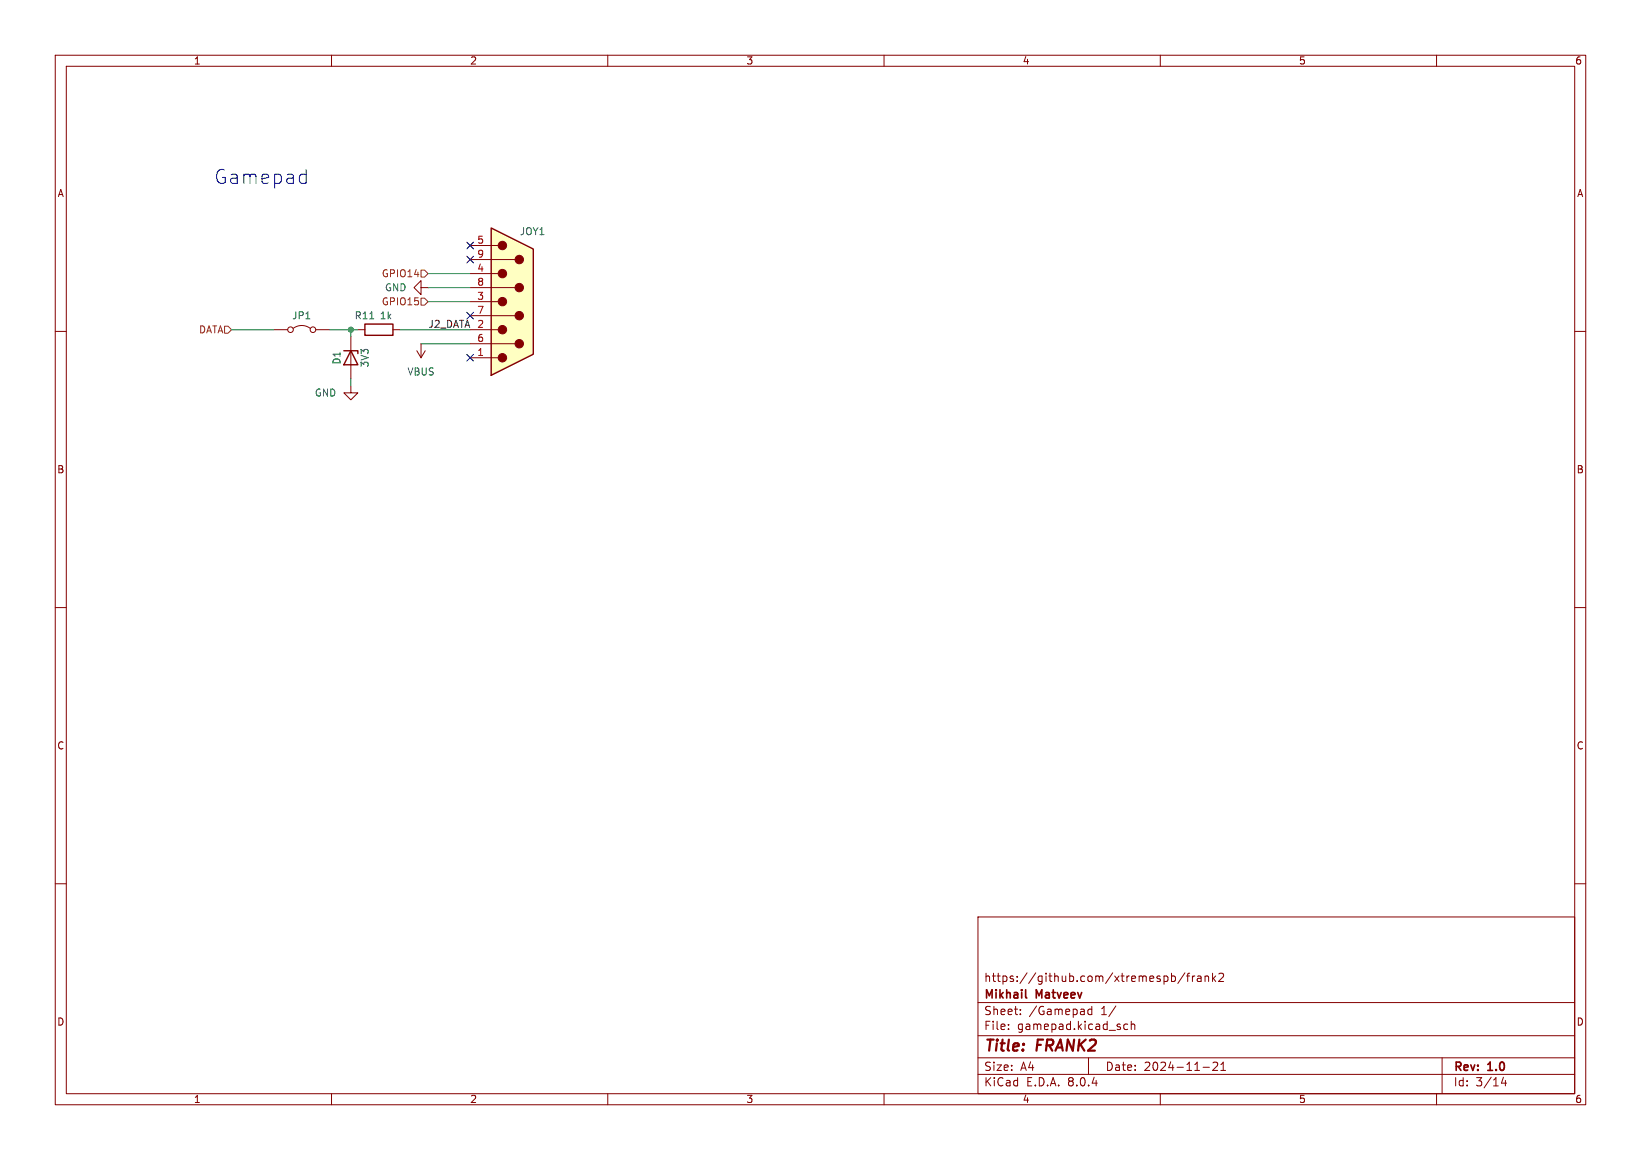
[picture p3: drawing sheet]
<svg xmlns="http://www.w3.org/2000/svg" width="297mm" height="210mm" viewBox="0 0 297 210" stroke-linecap="round" stroke-linejoin="round" font-family="sans-serif">
<g fill="none" stroke="#840000" stroke-width=".18">
<path d="M10 10h277v190h-277zM12 12h273v186h-273zM60 10v2M110 10v2M160 10v2M210 10v2M260 10v2M10 60h2M49.5 59.7h2.6M53.1 59.4a2.54 2.54 0 0 1 3 0M57.1 59.7h2.6M64.8 59.7h1.2"/>
<path d="M71.1 59.7h1.3M285 60h2M63.5 69.9v1.2h1.3l-1.3 1.3-1.3-1.3h1.3M63.5 61v7.6M10 110h2M285 110h2M10 160h2M285 160h2M177 166h108v32h-108zM212 176.2v1.5M212 176.8l.5-.1 .2 .3v.4l-.1 .2h-.6M214.5 176.1l-1.3 2"/>
<path d="M214.7 176.7h.6M215.3 176.2l-.3 .2v1.3M215.8 176.7v1M216.2 176.7l-.2 .1-.2 .2M216.7 176.8h.6l.1 .9M217.4 177.1h-.5a.29 .29 0 0 0-.2 .3 .29 .29 0 0 0 .2 .3l.5-.1M218.1 176.8l.2-.1 .4 .1v.9M218.1 176.7v1M219.5 176.2v1.5M219.6 177.1l.4 .6M220 176.7l-.5 .6M220.6 176.3l.6-.1 .2 .1 .1 .3-1 1.1h1"/>
<path d="M60 198v2M110 198v2M160 198v2M177 194.5h108M177 191.5h108M177 187.5h108M177 181.5h108M182.5 186.3v.1M182.5 185.5v.1M184.7 183.6v.1M184.7 182.8v.1M197 191.5v3"/>
<path d="M197.6 182.2v1.5M197.6 182.8l-.4-.1-.3 .3v.4l.1 .2h.6M202 182.1l-1.3 2M204.1 185.5l-.4-.1-.3 .3v.4l.1 .2h.6M204.7 185.5l.3-.1 .3 .1 .1 .9M204.7 184.9v1.5M210 198v2M217.7 193.2h1.2M219.5 192.4l.6-.1 .2 .1 .1 .3-.9 1.1h.9M221 193.8h.8M221 192.7l.4-.4v1.5M260 198v2"/>
<path d="M261 191.5v6.5M272.1 195l-.4 1.1h1M272.5 195.6v1"/>
<circle cx="52.6" cy="59.7" r=".51"/>
<circle cx="56.6" cy="59.7" r=".51"/>
</g>
<path d="M185.6 180.5l.2 .2" fill="none" stroke="#840000" stroke-width=".3"/>
<path d="M66 58.7h5.1v2h-5.1zM62.2 63.5h2.6v.5M63.5 63.5l1.3 2.5h-2.6z" fill="none" stroke="#840000" stroke-width=".25"/>
<path d="M66.9 57.7h.7" fill="none" stroke="#006464" stroke-width=".18"/>
<path d="M88.9 41.3l7.6 3.8v19l-7.6 3.8z" fill="#ffffc2"/>
<g fill="#840000" stroke="#840000" stroke-width=".18">
<circle cx="90.9" cy="64.8" r=".76"/>
<circle cx="90.9" cy="59.7" r=".76"/>
<circle cx="90.9" cy="54.6" r=".76"/>
<circle cx="90.9" cy="49.5" r=".76"/>
<circle cx="90.9" cy="44.4" r=".76"/>
<circle cx="94" cy="62.2" r=".76"/>
<circle cx="94" cy="57.1" r=".76"/>
<circle cx="94" cy="52.1" r=".76"/>
<circle cx="94" cy="47" r=".76"/>
</g>
<g fill="none" stroke="#840000" stroke-width=".18">
<path d="M76.2 52.1v-1.3l-1.3 1.3 1.3 1.2v-1.2h1.3M77.5 52.1h.1M85.1 59.7h5.1M85.1 57.2h8.1M85.1 54.6h5.1M85.1 52.1h8.1M85.1 49.5h5.1M85.1 47h8.1M85.1 44.5h5.1M75.4 63.5l.8 1.3M76.2 62.2h.1M76.2 62.2v2.6"/>
<path d="M77 63.5l-.8 1.3M85.1 64.8h5.1M85.1 62.2h8.1"/>
</g>
<path d="M88.9 41.3l7.6 3.8v19l-7.6 3.8z" fill="none" stroke="#840000" stroke-width=".25"/>
<path d="M40.6 59.1h.7l.6 .6-.6 .6h-.7zM76.2 48.9h.6l.7 .6-.7 .7h-.6zM76.2 54h.6l.7 .6-.7 .6h-.6z" fill="none" stroke="#725600" stroke-width=".18"/>
<path d="M55.2 31.5l.2 .1M55.4 30.7v2.5M55.4 33.1l-.2 .1" fill="none" stroke="#0000c2" stroke-width=".18"/>
<path d="M41.9 59.7h7.6M59.7 59.7h5.1M63.5 59.7v1.3M72.4 59.7h12.7M77.5 49.5h7.6M77.5 52.1h7.6M77.5 54.6h7.6M63.5 68.6v1.3M76.2 62.2h8.9" fill="none" stroke="#009600" stroke-width=".18"/>
<path d="M84.5 46.4l1.2 1.2M84.5 43.8l1.2 1.3M84.5 56.5l1.2 1.3M85.7 46.4l-1.2 1.2M85.7 43.8l-1.2 1.3M85.7 56.5l-1.2 1.3M84.5 64.2l1.2 1.2M85.7 64.2l-1.2 1.2" fill="none" stroke="#000084" stroke-width=".18"/>
<circle cx="63.5" cy="59.7" r=".46" fill="#009600" stroke="#009600" stroke-width=".18"/>
<text font-size="3.5" fill="#0000c2" x="38.6" y="33.5">Gamepad</text>
<g font-size="2.8" fill="#840000">
<text x="178" y="190.9">Title:</text>
<text x="187.7" y="190.9">FRANK2</text>
</g>
<g font-size="2.1" fill="#840000">
<text x="178" y="178">https://github.com/xtremespb/frank2</text>
<text x="178" y="184">Sheet:</text>
<text x="178" y="181.2">Mikhail</text>
<text x="186.2" y="184">/Gamepad</text>
<text x="187.6" y="181.2">Matveev</text>
<text x="199.3" y="184">1/</text>
<text x="178" y="186.7">File:</text>
<text x="184.1" y="186.7">gamepad.kicad_sch</text>
<text x="178" y="196.9">KiCad</text>
<text x="178" y="194.1">Size:</text>
<text x="184.7" y="194.1">A4</text>
<text x="185.7" y="196.9">E.D.A.</text>
<text x="193.3" y="196.9">8.0.4</text>
<text x="200" y="194.1">Date:</text>
<text x="207" y="194.1">2024-11-21</text>
<text x="263" y="194.3">Rev:</text>
<text x="263" y="196.9">Id:</text>
<text x="267.1" y="196.9">3/14</text>
<text x="269.4" y="194.3">1.0</text>
</g>
<g font-size="1.8" fill="#840000">
<text x="35" y="11.9">1</text>
<text x="85" y="11.9">2</text>
<text x="135" y="11.9">3</text>
<text x="185" y="11.9">4</text>
<text x="235" y="11.9">5</text>
<text x="285" y="11.9">6</text>
<text x="10.3" y="35.9">A</text>
<text x="285.3" y="35.9">A</text>
<text x="10.3" y="85.9">B</text>
<text x="285.3" y="85.9">B</text>
<text x="10.3" y="135.9">C</text>
<text x="285.3" y="135.9">C</text>
<text x="10.3" y="185.9">D</text>
<text x="285.3" y="185.9">D</text>
<text x="35" y="199.9">1</text>
<text x="85" y="199.9">2</text>
<text x="135" y="199.9">3</text>
<text x="185" y="199.9">4</text>
<text x="235" y="199.9">5</text>
<text x="285" y="199.9">6</text>
</g>
<g font-size="1.8" fill="#a90000">
<text x="86.3" y="44.2">5</text>
<text x="86.3" y="46.7">9</text>
<text x="86.3" y="49.3">4</text>
<text x="86.3" y="51.8">8</text>
<text x="86.3" y="59.4">2</text>
<text x="86.3" y="54.4">3</text>
<text x="86.3" y="56.9">7</text>
<text x="86.3" y="64.5">1</text>
<text x="86.3" y="62">6</text>
</g>
<g font-size="1.8" fill="#006464">
<text x="94" y="42.8">JOY1</text>
<text x="69.6" y="52.9">GND</text>
<text x="52.8" y="58">JP1</text>
<text x="64.1" y="58">R11</text>
<text x="68.6" y="58">1k</text>
<text x="56.9" y="72">GND</text>
<text x="61.8" y="66.1" transform="rotate(-90 61.8 66.1)">D1</text>
<text x="66.9" y="66.6" transform="rotate(-90 66.9 66.6)">3V3</text>
<text x="73.6" y="68.2">VBUS</text>
</g>
<g font-size="1.8" fill="#725600">
<text x="69" y="50.4">GPIO14</text>
<text x="69" y="55.5">GPIO15</text>
<text x="35.9" y="60.6">DATA</text>
</g>
<text font-size="1.8" fill="#0f0f0f" x="77.5" y="59.4">J2_DATA</text>
</svg>
